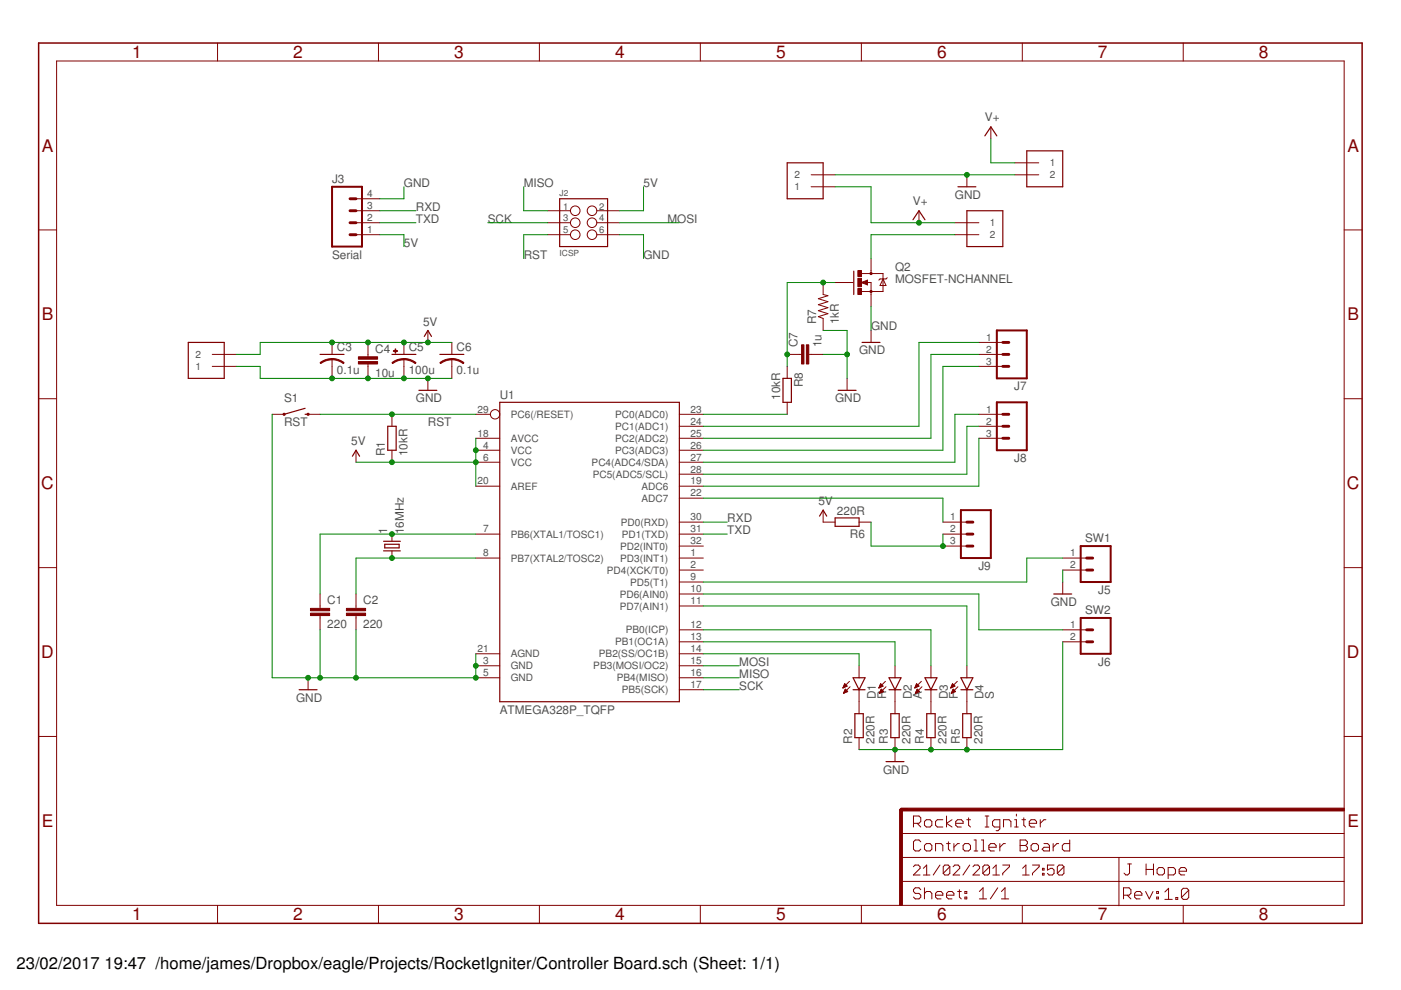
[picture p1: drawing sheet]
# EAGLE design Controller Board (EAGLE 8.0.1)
CNAME: Rocket Igniter; CREVISION: 1.0; DESIGNER: J Hope

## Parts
1  16MHz  CRYSTAL4  [CRYSTAL-OSC-SMD-5X3.2]
C1  220  C-EUC0603  [C0603]
C2  220  C-EUC0603  [C0603]
C3  0.1u  C-USC0603  [C0603]
C4  10u  CAP0603-CAP  [0603-CAP]
C5  100u  CAP_POLD  [PANASONIC_D]
C6  0.1u  C-USC0603  [C0603]
C7  1u  CAP0603-CAP  [0603-CAP]
D1  R  LED5MM  [LED5MM]
D2  A  LED5MM  [LED5MM]
D3  F  LED5MM  [LED5MM]
D4  S  LED5MM  [LED5MM]
FAN  FAN  1X2-3.5MM  [1X2-3.5MM]
HV  HV  1X2-3.5MM  [1X2-3.5MM]
J2  ICSP  M03X22X3_SILK_MALE_PTH  [2X3]
J3  Serial  M04PTH  [1X04]
J5  SW1  M02SMALLPOLAR  [1X02_POLAR]
J6  SW2  M02SMALLPOLAR  [1X02_POLAR]
J7  M03PTH  [1X03]
J8  M03PTH  [1X03]
J9  M03PTH  [1X03]
POWER  +5V  1X2-3.5MM  [1X2-3.5MM]
Q2  MOSFET-NCHANNEL  MOSFET-NCHANNELFQP30N06L  [TO220V]
R1  10kR  R-EU_R0603  [R0603]
R2  220R  R-EU_R0603  [R0603]
R3  220R  R-EU_R0603  [R0603]
R4  220R  R-EU_R0603  [R0603]
R5  220R  R-EU_R0603  [R0603]
R6  220R  R-EU_R0603  [R0603]
R7  1kR  RESISTOR0603  [0603-RES]
R8  10kR  R-EU_R0603  [R0603]
S1  RST  SWITCH-MOMENTARY-2SMD-1101NE  [TACTILE-SWITCH-1101NE]
U1  ATMEGA328P_TQFP  [TQFP32-08]
V+  V+  1X2-3.5MM  [1X2-3.5MM]

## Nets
5V: C3.1 C4.1 C5.+ C6.1 J2.2 J3.1 POWER.2 R1.1 R6.2 U1.4(VCC) U1.6(VCC) U1.18(AVCC) U1.20(AREF)
A: J7.1 U1.24(PC1(ADC1))
B: J7.2 U1.25(PC2(ADC2))
C: J7.3 U1.26(PC3(ADC3))
D: J8.1 U1.27(PC4(ADC4/SDA))
E: J8.2 U1.28(PC5(ADC5/SCL))
F: J8.3 U1.19(ADC6)
G: J9.1 U1.22(ADC7)
GND: C1.2 C2.2 C3.2 C4.2 C5.- C6.2 C7.2 FAN.2 J2.6 J3.4 J5.2 J6.2 POWER.1 Q2.3(S) R2.1 R3.1 R4.1 R5.1 R7.1 S1.1 U1.3(GND) U1.5(GND) U1.21(AGND) V+.2
MISO: J2.1 U1.16(PB4(MISO))
MOSI: J2.4 U1.15(PB3(MOSI/OC2))
N$1: 1.3 C1.1 U1.7(PB6(XTAL1/TOSC1))
N$2: 1.1 C2.1 U1.8(PB7(XTAL2/TOSC2))
N$3: D1.K(C) R2.2
N$4: D2.K(C) R3.2
N$5: D3.K(C) R4.2
N$6: D1.A U1.14(PB2(SS/OC1B))
N$7: D2.A U1.13(PB1(OC1A))
N$8: D3.A U1.12(PB0(ICP))
N$9: R8.2 U1.23(PC0(ADC0))
N$10: C7.1 Q2.1(G) R7.2 R8.1
N$17: D4.K(C) R5.2
N$18: D4.A U1.11(PD7(AIN1))
N$19: HV.2 Q2.2(D)
N$20: J6.1 U1.10(PD6(AIN0))
N$21: J5.1 U1.9(PD5(T1))
N$27: J9.2 J9.3 R6.1
RST: J2.5 R1.2 S1.2 U1.29(PC6(/RESET))
RXD: J3.3 U1.30(PD0(RXD))
SCK: J2.3 U1.17(PB5(SCK))
TXD: J3.2 U1.31(PD1(TXD))
V+: FAN.1 HV.1 V+.1
Unconnected: U1.1(PD3(INT1)) U1.2(PD4(XCK/T0)) U1.32(PD2(INT0))

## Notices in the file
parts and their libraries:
SparkFun-DigitalIC: Licensing: Creative Commons ShareAlike 4.0 International - https://creativecommons.org/licenses/by-sa/4.0
